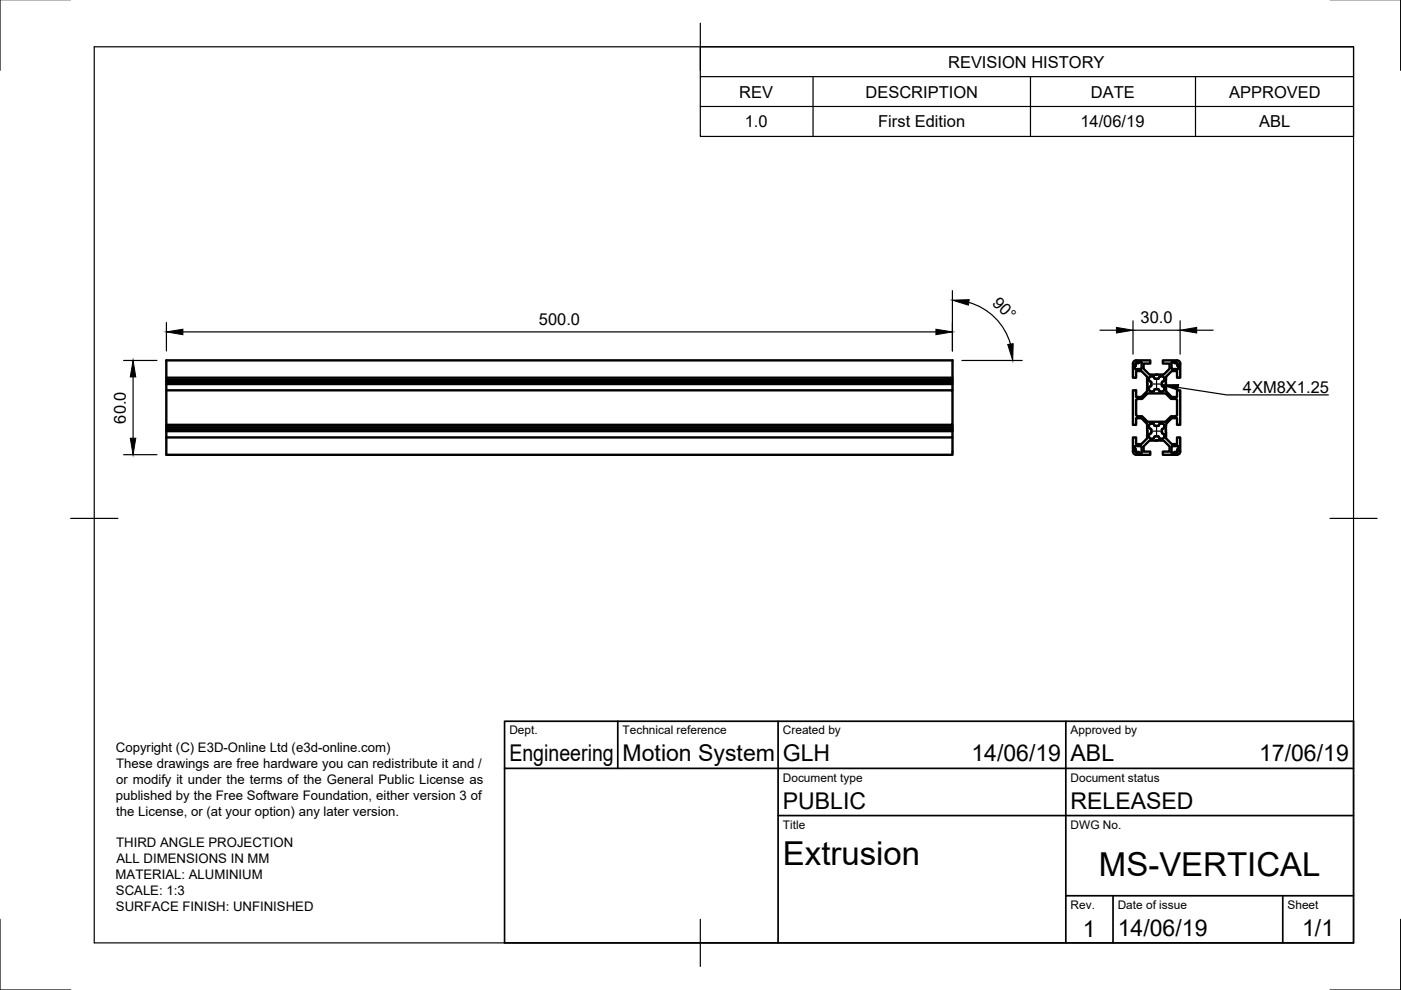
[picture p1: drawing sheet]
<svg xmlns="http://www.w3.org/2000/svg" width="297mm" height="210mm" viewBox="0 0 297 210" stroke-linecap="round" stroke-linejoin="round" font-family="sans-serif">
<!-- layer: Visible -->
<g fill="none" stroke="#000" stroke-width=".51">
<path d="M240.6 77.2l.1 .1M240.7 77.3l.1 .2-.1 .1M240.7 77.6v.6M240.9 76.4h3v.7h-1.4v1.1l1.2 1.2 1.5 .1 1.5-.1 1.3-1.2v-1.1h-1.5v-.7h3.1a.67 .67 0 0 1 .6 .7v3h-.6v-1.4h-1.2l-1.2 1.2v1.6M240.9 76.4a.67 .67 0 0 0-.7 .7v3h.7v-1.4h1.1l1.2 1.2v1.3M241.4 76.9l-.2 .1a.17 .17 0 0 0-.1-.2 .17 .17 0 0 0-.2 .1v.2l-.3 .1M242 76.9v1.3h-1.3M242.1 76.9l-.6-.1-.1 .1M243.9 79.8h.6M244 79.8l-.4 .3 .1 .7M244.5 79.8h.1a.69 .69 0 0 0 1.1 .4l.1-.3M245.8 79.9h.9l.1 .2-.1 .7"/>
<path d="M248.4 78.1l.2 .1M248.5 76.8l.5 .1M248.5 76.8l-.1 1.3M249 76.9l.1 .1M249.1 77l.3-.2 .2 .3M249.6 77.1h.1M249.7 77.1l.1 .1M249.8 77.2v.1M249.8 77.7v.5M249.9 77.3l-.3 .1 .3 .3M249.9 78.2h-1.3M35.3 82.8h166.7v7.3h-166.7"/>
<path d="M35.3 81.4h166.7M35.3 81h166.7M35.3 80.6h166.7M35.3 80.1h166.7M202 82.8v-6.4h-166.7v20h166.7v-3.7M202 90.1v.5h-166.7M202 90.6v.4h-166.7M202 91v.4h-166.7M202 91.4v1.3h-166.7M240.6 94.7l.1 .5M240.6 95.6l.3 .2M240.7 94.6h1.2l.1 .1"/>
<path d="M240.7 95.2l.1 .1M240.7 94.6h-.1M240.7 95.5l-.1 .1M240.8 95.3l-.1 .2M240.9 84.9v3M240.9 95.8v.1M240.9 95.9l.1 .1M241.2 84.6h.9l1.2-1.2h3.8l1.2 1.2h.9M241.2 84.6l-.3 .3M241.4 95.9l.1 .1h.6M241.4 95.9l-.2-.1-.2 .2M242 94.8v1.2"/>
<path d="M243.2 91.2v.5M243.2 81.2v.3M243.2 81.7v1.2l-1.2 1.3h-1.1v-1.4h-.7v7.3h.7v-1.4h1.1l1.2 1.2v1.3M243.2 91.7v1.3l-1.2 1.2h-1.1v-1.5h-.7v3.1a.71 .71 0 0 0 .7 .6M243.2 81.5v.2M243.6 90.7l.1 .1M243.6 92.7l.4 .3M243.6 82.7l.4 .3M243.7 90.8l.4 .3M243.7 80.8l.4 .3M243.9 89.8h.6M243.9 93h.6"/>
<path d="M243.9 83h.6M244 89.8l-.3 .2-.1 .7M244 91.9l-.3 .2-.1 .6M244.1 91.7l-.1 .2M244.1 81.7l-.4 .4-.1 .6M244.1 91.1v.6M244.1 81.1v.6M244.5 89.8l.4 .5h.7l.2-.4M245 93.4h-1.3l-1.2 1.3v1.1h1.4v.6h-3M245.8 92.9l-.2-.4a.8 .8 0 0 0-1.1 .5M245.8 82.9l-.2-.4a.84 .84 0 0 0-1.1 .5M245.8 89.9h.9l.1 .8"/>
<path d="M246.3 91.1v.6M246.3 81.1v.6M246.3 91.7l.1 .2M246.3 81.7l.5 .4v.6M246.4 91.9l.4 .2v.6M246.7 90.8l-.4 .3M246.7 80.8l-.4 .3M246.8 90.7l-.1 .1M246.8 92.7l-.3 .3-.7-.1M246.8 82.7l-.3 .3-.7-.1M247.2 81.5v1.4l1.2 1.3h1.2v-1.4h.6v7.3h-.6v-1.4h-1.2l-1.2 1.2-.1 1.5 .1 1.6 1.2 1.2h1.2v-1.5h.6v3a.7 .7 0 0 1-.6 .7h-3.1v-.6h1.5v-1.1l-1.3-1.3h-1.7M248.4 94.8l.1 1.2"/>
<path d="M248.6 94.6h1.3M248.6 94.6l-.2 .1M249 96h-.5M249.1 95.8l.3 .2M249.1 95.8l-.1 .2M249.2 84.6l.4 .3M249.5 95.9l-.1 .1M249.5 95.8v.1M249.6 84.9l-.1 3.2-.3 .2h-.9l-1.2 1.1h-3.8l-1.2-1.1h-.9l-.3-.4M249.6 95.7h.1M249.6 95.7l-.1 .1M249.6 95.3l.2 .2"/>
<path d="M249.8 95.5h.1M249.8 95.6l-.1 .1M249.8 94.7v.5M249.9 95.1l-.3 .2"/>
</g>
<!-- layer: Border -->
<path d="M0 -.1v15M297 -.1v15M20 9.9h267v190h-267zM148.5 4.9v10M15 109.9h10M282 109.9h10M0 194.9v15h15M148.5 194.9v10M297 194.9v15h-15" fill="none" stroke="#000" stroke-width=".25"/>
<!-- layer: TitleBlock -->
<path d="M107 152.9h180v47h-180zM131 152.9v10M165 152.9v47M226 152.9v47M107 162.9h180M165 172.9h122M226 189.9h61M236 189.9v10M272 189.9v10" fill="none" stroke="#000" stroke-width=".36"/>
<!-- layer: BOM -->
<path d="M148.5 9.9h138.5v19h-138.5zM148.5 16.2h138.5M172.4 16.2v12.7M218.5 16.2v12.7M253.5 16.2v12.7M148.5 22.6h138.5" fill="none" stroke="#000" stroke-width=".25"/>
<!-- layer: Dimensions -->
<g fill="none" stroke="#000" stroke-width=".25">
<path d="M26.2 76.4h7.1M28.2 79.9v13M35.3 68.4v6M38.8 70.4h159.6M201.9 61.6v12.8M203.9 76.4h12.8M205.4 64.1a12.8 12.8 0 0 1 8.8 8.9M233.2 70h3.5M240.2 68v7.1M240.2 70h10M250.2 68v7.1M253.7 70h3.5"/>
<path d="M26.2 96.4h7.1"/>
</g>
<path d="M28.2 76.4l.6 3.5h-1.2zM35.3 70.4l3.5-.6v1.2zM198.4 69.8l3.5 .6-3.5 .6zM201.9 63.6l3.6-.1-.2 1.2zM213.7 73l1.1-.1-.1 3.5zM236.7 69.4l3.5 .6-3.5 .6zM250.2 70l3.5-.6v1.2zM27.6 92.9h1.2l-.6 3.5z" fill="#000" stroke="#000" stroke-width=".21"/>
<!-- layer: Center Lines -->
<path d="M244.3 81.4h1.8M244.3 91.4h1.8M245.2 80.5v1.8M245.2 90.5v1.8" fill="none" stroke="#000" stroke-width=".25"/>
<!-- layer: Annotations -->
<path d="M246.3 81.6l3.6-.1-.2 1.2z" fill="#000" stroke="#000" stroke-width=".21"/>
<path d="M249.8 82.1l10.3 1.6h21.5" fill="none" stroke="#000" stroke-width=".25"/>
<g font-size="7">
<text x="166" y="183.4">Extrusion</text>
<text x="233" y="185.8">MS-VERTICAL</text>
</g>
<g font-size="4.9">
<text x="108" y="161.4">Engineering</text>
<text x="132" y="161.4">Motion System</text>
<text x="166" y="161.4">GLH</text>
<text x="206" y="161.4">14/06/19</text>
<text x="227" y="161.4">ABL</text>
<text x="267" y="161.4">17/06/19</text>
<text x="166" y="171.4">PUBLIC</text>
<text x="227" y="171.4">RELEASED</text>
<text x="229.6" y="198.6">1</text>
<text x="237" y="198.4">14/06/19</text>
<text x="276.1" y="198.6">1/1</text>
</g>
<g font-size="3.5">
<text x="201" y="14.3">REVISION HISTORY</text>
<text x="156.7" y="20.7">REV</text>
<text x="183.5" y="20.7">DESCRIPTION</text>
<text x="231.3" y="20.7">DATE</text>
<text x="260.6" y="20.7">APPROVED</text>
<text x="157.9" y="27">1.0</text>
<text x="186.2" y="27">First Edition</text>
<text x="229.1" y="27">14/06/19</text>
<text x="267" y="27">ABL</text>
<text x="210.2" y="64.4" transform="rotate(45 210.2 64.4)">90°</text>
<text x="114.3" y="68.8">500.0</text>
<text x="241.8" y="68.5">30.0</text>
<text x="263.5" y="83.2">4XM8X1.25</text>
<text x="26.7" y="89.8" transform="rotate(-90 26.7 89.8)">60.0</text>
</g>
<g font-size="2.8">
<text x="24.6" y="159.4">Copyright (C) E3D-Online Ltd (e3d-online.com)</text>
<text x="24.6" y="166.2">or modify it under the terms of the General Public License as</text>
<text x="24.6" y="162.8">These drawings are free hardware you can redistribute it and /</text>
<text x="24.5" y="169.6">published by the Free Software Foundation, either version 3 of</text>
<text x="24.7" y="172.9">the License, or (at your option) any later version.</text>
<text x="24.6" y="179.6">THIRD ANGLE PROJECTION</text>
<text x="24.7" y="183">ALL DIMENSIONS IN MM</text>
<text x="24.5" y="186.3">MATERIAL: ALUMINIUM</text>
<text x="24.6" y="189.7">SCALE: 1:3</text>
<text x="24.6" y="193.1">SURFACE FINISH: UNFINISHED</text>
</g>
<g font-size="2.5">
<text x="108" y="155.7">Dept.</text>
<text x="132" y="155.7">Technical reference</text>
<text x="166" y="155.7">Created by</text>
<text x="227" y="155.7">Approved by</text>
<text x="166" y="165.7">Document type</text>
<text x="227" y="165.7">Document status</text>
<text x="166" y="175.7">Title</text>
<text x="227" y="175.7">DWG No.</text>
<text x="227" y="192.7">Rev.</text>
<text x="237" y="192.7">Date of issue</text>
<text x="273" y="192.7">Sheet</text>
</g>
</svg>
